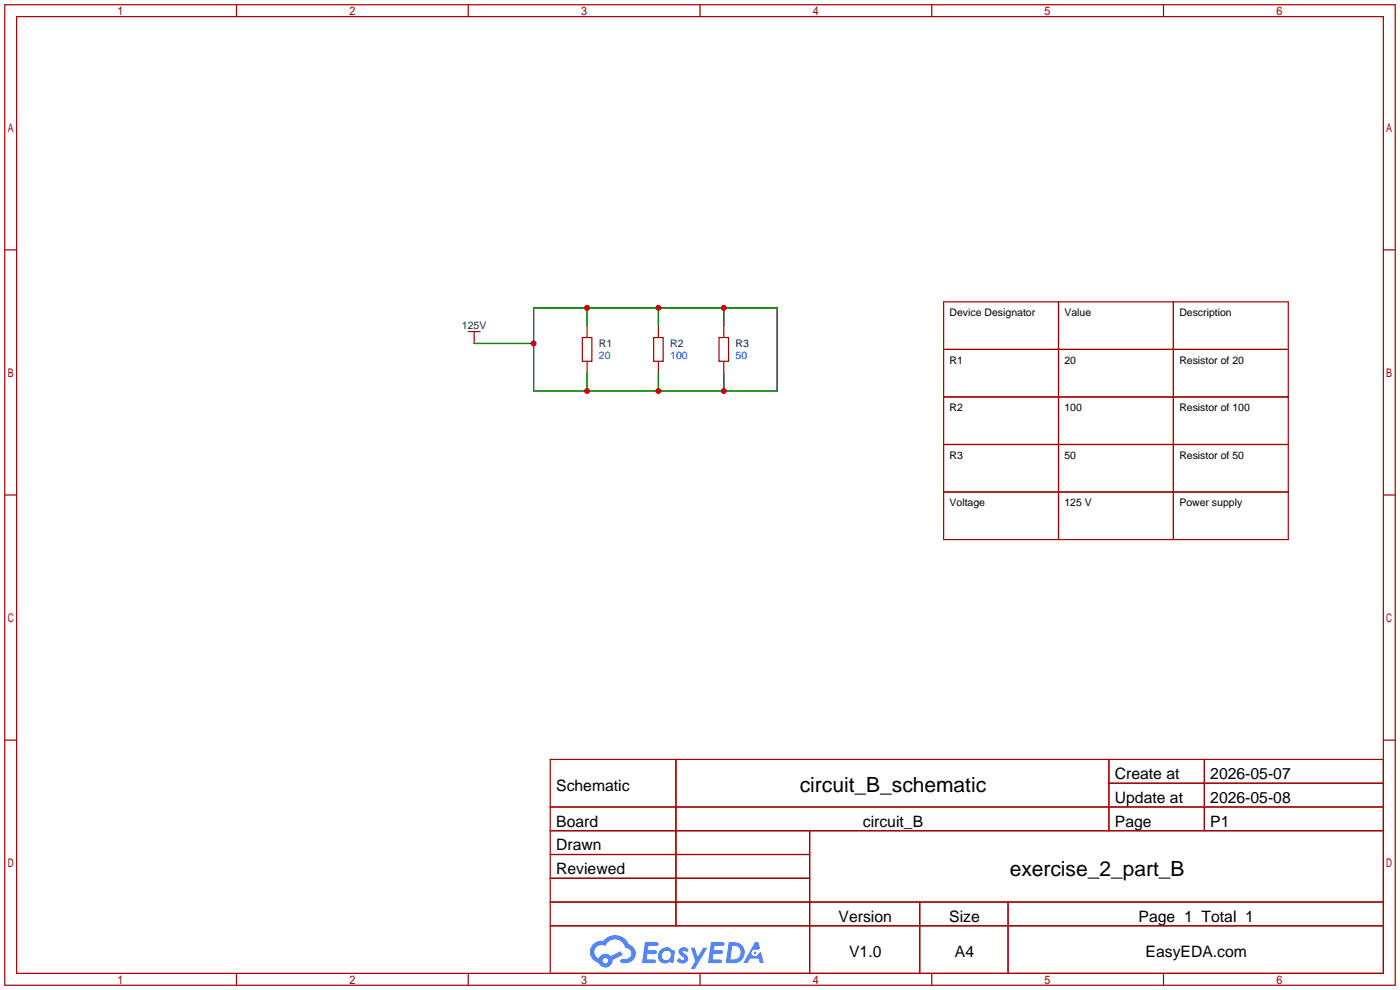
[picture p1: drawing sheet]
<svg xmlns="http://www.w3.org/2000/svg" width="299mm" height="212mm" viewBox="0 0 299 212" stroke-linecap="round" stroke-linejoin="round" font-family="sans-serif">
<g fill="none" stroke="#a10000" stroke-width=".25">
<path d="M1 1h297.2v209.6h-297.2zM3.6 3.6h292.1v204.4h-292.1zM50.5 1v2.6M100.1 1v2.6M149.6 1v2.6M199.1 1v2.6M248.7 1v2.6M1 53.4h2.6M295.7 53.4h2.5M1 105.8h2.6M295.7 105.8h2.5M1 158.2h2.6"/>
<path d="M295.7 158.2h2.5M117.6 162.3h178.1v45.7h-178.1zM117.6 172.5h178.1M117.6 177.5h178.1M144.5 162.3v35.6M173 177.5v30.5M237 162.3v15.2M237 167.4h58.7M257.4 162.3v15.2M117.6 182.6h55.4M117.6 192.8h178.1M117.6 187.7h55.4"/>
<path d="M117.6 197.9h178.1M196.6 192.8v15.2M215.4 192.8v15.2M50.5 208v2.6M100.1 208v2.6M149.6 208v2.6M199.1 208v2.6M248.7 208v2.6"/>
</g>
<g fill="#5487ff">
<path d="M145.3 202.7a1.3 1.3 0 0 1 1.9 .3l-.4 .6a.54 .54 0 0 0-.9-.2l.1 .2a1.34 1.34 0 0 1 .9 1.8 1.47 1.47 0 0 1-2.3-.1l.5-.6 .8 .5a.31 .31 0 0 0 .4-.3 .31 .31 0 0 0-.3-.4 1.12 1.12 0 0 1-.7-1.8z"/>
<path d="M147.6 202.5h.9l.6 2 1.2-2h.9l-2.7 4.6h-.9l1-1.7z"/>
<path d="M137.8 201.4h1.7a1.31 1.31 0 0 1 1.2 .2 .4 .4 0 0 1-.3 .5l-1.8 .1-.1 .9h1.6a.4 .4 0 0 1 .4 .4 .4 .4 0 0 1-.5 .4h-1.6l-.2 1.2h1.4a.46 .46 0 0 1 .5 0 .46 .46 0 0 1 .1 .5l-.4 .2h-2.6z"/>
<path d="M151.9 201.4h1.7a1.32 1.32 0 0 1 1.2 .2 .39 .39 0 0 1-.3 .5l-1.8 .1-.1 .9h1.6a.4 .4 0 0 1 .4 .4 .4 .4 0 0 1-.4 .4h-1.7l-.2 1.2h1.4a.46 .46 0 0 1 .5 0 .46 .46 0 0 1 .1 .5l-.4 .2h-2.6z"/>
<path d="M161.3 201.4h.8l.3 1.3-.6 .4a.75 .75 0 0 0-1.1 .3 .75 .75 0 0 0 .5 1 .75 .75 0 0 0 .9-.7l.5-.2 .6 2.3h-.8l-.3-.9h-1.8l-.5 .9h-1z"/>
<path d="M155.7 201.4l-.6 4.4h1.5a2.27 2.27 0 0 0 2.6-2.2 2.27 2.27 0 0 0-2.7-2.2zM156.5 202.1a1.5 1.5 0 0 1 1.8 1.6 1.5 1.5 0 0 1-1.9 1.4h-.3z"/>
<path d="M141.2 203a1.6 1.6 0 0 0-.3 2.3 1.6 1.6 0 0 0 2.3 .2l.7 .3 .3-2.4-.1-.3-.5-.1a1.58 1.58 0 0 0-2.4 0zM141.8 203.5a.98 .98 0 0 1 1.6 .4 .98 .98 0 0 1-1.1 1.3 .94 .94 0 0 1-.9-.7 .94 .94 0 0 1 .4-1z"/>
<path d="M126.8 201.8a2.37 2.37 0 0 0 1.1 4 1.54 1.54 0 0 0 1.8 1 1.54 1.54 0 0 0 1.2-1.6l2.2-1.1-.5-.8-2 1a1.57 1.57 0 0 0-2.7 .5 1.5 1.5 0 0 1-.7-2.1 1.5 1.5 0 0 1 2.2-.5 2.23 2.23 0 0 1 2.3-1.4 2.23 2.23 0 0 1 2 1.8 1.16 1.16 0 0 1 1.2 1.1 1.16 1.16 0 0 1-1.1 1.2h-.7a.47 .47 0 0 0-.5 .4 .47 .47 0 0 0 .4 .5 2.17 2.17 0 0 0 2.5-.9 2.17 2.17 0 0 0-.3-2.7l-.8-.4a3.2 3.2 0 0 0-5.5-.7l-1.1 .1zM128.8 205.3a.6 .6 0 0 1 1.2 0 .6 .6 0 0 1-1.2 0z"/>
<circle cx="161.4" cy="203.6" r=".28"/>
</g>
<g fill="none" stroke="#a10000" stroke-width=".25">
<path d="M100.1 70.9h2.5M101.3 70.9v2.5M124.5 72.1h2v5.1h-2zM125.5 69.6v2.5M125.5 77.2v2.6M139.7 72.1h2v5.1h-2zM140.7 69.6v2.5M140.7 77.2v2.6M153.7 72.1h2v5.1h-2zM154.7 69.6v2.5M154.7 77.2v2.6M201.7 64.5h73.6v50.8h-73.6z"/>
<path d="M201.7 74.7h73.6M226.2 64.5v50.8M250.8 64.5v50.8M201.7 84.8h73.6M201.7 95h73.6M201.7 105.2h73.6"/>
</g>
<path d="M101.3 73.4h12.7M114 65.8h52.1v17.8h-52.1zM125.5 65.8v3.8M125.5 79.8v3.8M140.7 65.8v3.8M140.7 79.8v3.8M154.7 65.8v3.8M154.7 79.8v3.8" fill="none" stroke="#008700" stroke-width=".25"/>
<g fill="#c00">
<circle cx="125.5" cy="83.6" r=".63"/>
<circle cx="140.7" cy="83.6" r=".63"/>
<circle cx="154.7" cy="83.6" r=".63"/>
<circle cx="154.7" cy="65.8" r=".63"/>
<circle cx="140.7" cy="65.8" r=".63"/>
<circle cx="125.5" cy="65.8" r=".63"/>
<circle cx="114" cy="73.4" r=".63"/>
</g>
<g font-size="4.5">
<text x="170.9" y="169.4">circuit_B_schematic</text>
<text x="215.8" y="187.1">exercise_2_part_B</text>
</g>
<g font-size="3.4">
<text x="238.3" y="166.5">Create at</text>
<text x="258.7" y="166.5">2026-05-07</text>
<text x="118.9" y="169">Schematic</text>
<text x="238.3" y="171.6">Update at</text>
<text x="258.7" y="171.6">2026-05-08</text>
<text x="118.9" y="176.6">Board</text>
<text x="184.4" y="176.6">circuit_B</text>
<text x="238.3" y="176.6">Page</text>
<text x="258.7" y="176.6">P1</text>
<text x="118.9" y="181.7">Drawn</text>
<text x="118.9" y="186.8">Reviewed</text>
<text x="179.2" y="197">Version</text>
<text x="202.9" y="197">Size</text>
<text x="243.3" y="197">Page 1 Total 1</text>
<text x="181.5" y="204.6">V1.0</text>
<text x="204.1" y="204.6">A4</text>
<text x="244.8" y="204.6">EasyEDA.com</text>
</g>
<g font-size="2.2" fill="#000080">
<text x="98.7" y="70.4">125V</text>
<text x="128" y="74.2">R1</text>
<text x="143.3" y="74.2">R2</text>
<text x="157.2" y="74.2">R3</text>
</g>
<g font-size="2.2">
<text x="202.9" y="67.6">Device Designator</text>
<text x="227.5" y="67.6">Value</text>
<text x="252.1" y="67.6">Description</text>
<text x="202.9" y="77.7">R1</text>
<text x="227.5" y="77.7">20</text>
<text x="252.1" y="77.7">Resistor of 20</text>
<text x="202.9" y="87.9">R2</text>
<text x="227.5" y="87.9">100</text>
<text x="252.1" y="87.9">Resistor of 100</text>
<text x="202.9" y="98.1">R3</text>
<text x="227.5" y="98.1">50</text>
<text x="252.1" y="98.1">Resistor of 50</text>
<text x="202.9" y="108.2">Voltage</text>
<text x="227.5" y="108.2">125 V</text>
<text x="252.1" y="108.2">Power supply</text>
</g>
<g font-size="2.2" fill="#00f">
<text x="128" y="76.8">20</text>
<text x="143.3" y="76.8">100</text>
<text x="157.2" y="76.8">50</text>
</g>
</svg>
